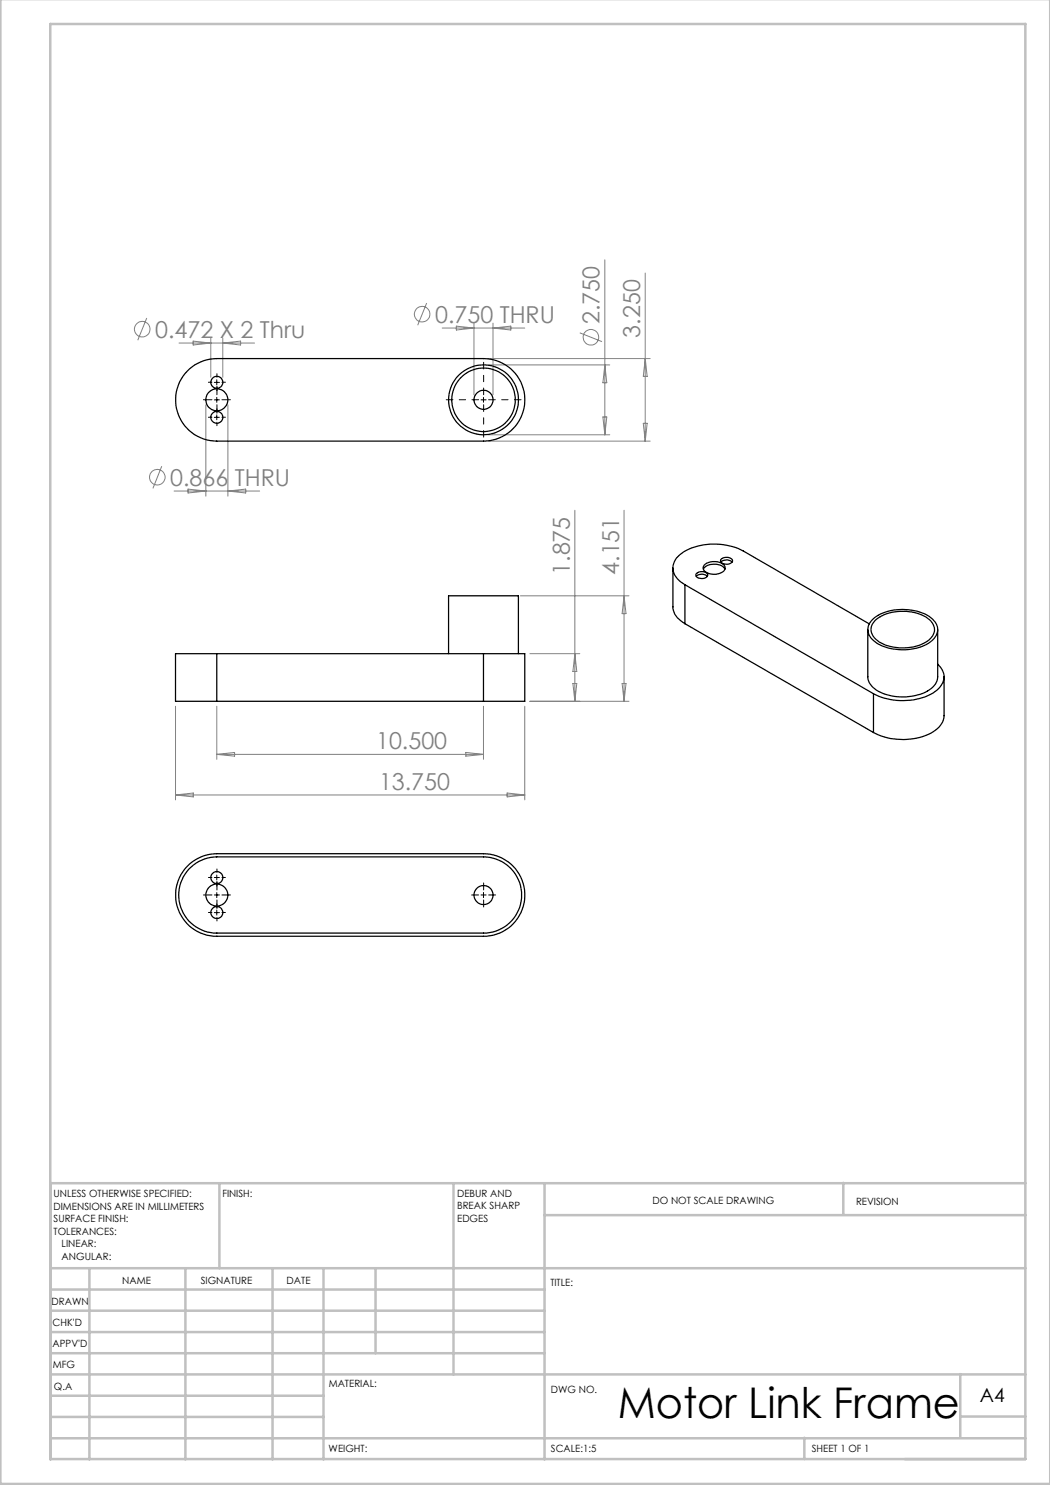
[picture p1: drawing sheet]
<svg xmlns="http://www.w3.org/2000/svg" width="210mm" height="297mm" viewBox="0 0 210 297" stroke-linecap="round" stroke-linejoin="round" font-family="sans-serif">
<g fill="none" stroke="#808080" stroke-width=".2">
<path d="M121 52v35M129 54.6v33.6M29.4 63.6l-1.8 4.4M35.8 68.6h15.1M38.6 68.2l3.6 .4-3.6 .4zM42.2 67.6v7.9M44.6 67.6v7.9M44.6 68.6l3.5-.4v.8zM85.3 60.6l-1.8 4.4M88.4 65.6h16.6M91.3 65.2l3.5 .4-3.5 .4zM94.8 64.6v14.3"/>
<path d="M97.7 73h24.3M97.7 71.7h32.3M98.6 64.6v14.3M98.6 65.6l3.6-.4v.8zM116 66.6l4.4 1.7M121 73l.4 3.5h-.8zM129 71.7l.4 3.6h-.7zM32.3 93.2l-1.7 4.5M34.8 98.2h17.1M37.6 97.8l3.6 .4-3.6 .4zM41.2 81v18.2M45.6 81v18.2"/>
<path d="M45.6 98.2l3.5-.4v.8zM97.7 87h24.3M97.7 88.2h32.3M120.6 83.4h.8l-.4 3.6zM128.7 84.7h.7l-.4 3.5zM104.1 119.2h21.7M115 102.1v38.2M124.8 102.1v38.2M124.8 119.2l.4 3.5h-.8zM106 130.7h10M114.6 136.7h.8l-.4 3.6zM115 130.7l.4 3.6h-.8z"/>
<path d="M124.4 136.7h.8l-.4 3.6zM35.1 141.2v18.8M35.1 159h69.9M35.1 159l3.6-.4v.8zM43.4 141.2v10.7M43.4 150.9h53.3M43.4 150.9l3.5-.4v.7zM93.2 150.5l3.5 .4-3.5 .3zM96.7 141.2v10.7M101.4 158.6l3.6 .4-3.6 .4zM105 141.2v18.8M106 140.3h19.8"/>
<circle cx="28.5" cy="65.8" r="1.56"/>
<circle cx="84.4" cy="62.8" r="1.56"/>
<circle cx="118.2" cy="67.5" r="1.56"/>
<circle cx="31.5" cy="95.4" r="1.55"/>
</g>
<g fill="none" stroke="#000" stroke-width=".2" stroke-dasharray="15.2 1.3 1.3 1.3">
<path d="M42.4 79.9h-1.7M42.4 76.4h-.7M43.4 78.9v-1.7M43.4 75.4v-.7M43.4 77.4v.7M44.4 79.9h1.7M44.4 76.4h.7M42.4 83.4h-.7M43.4 80.9v1.7M43.4 82.4v-.7M43.4 84.4v.7M44.4 83.4h.7"/>
<path d="M42.4 179h-1.7M42.4 175.5h-.7M43.4 178v-1.7M43.4 180v1.7M43.4 174.5v-.7M43.4 176.5v.7M44.4 179h1.7M44.4 175.5h.7M95.7 179h-1.4M96.7 178v-1.4M96.7 180v1.4M97.7 179h1.4"/>
<path d="M42.4 182.5h-.7M43.4 181.5v-.7M43.4 183.5v.7M44.4 182.5h.7"/>
</g>
<path d="M95.7 79.9h-6.5M96.7 78.9v-6.4M97.7 79.9h6.5M96.7 80.9v6.5" fill="none" stroke="#000" stroke-width=".2" stroke-dasharray="15.2 1.3 1.3 1.3" stroke-dashoffset="13.9"/>
<g fill="none" stroke="#000" stroke-width=".2">
<path d="M42.9 80h1M42.9 76.5h1M43.4 75.9v1.1M43.4 79.5v1M96.2 80h1M96.7 79.5v1M42.9 83.5h1M43.4 83v1M42.9 179h1M42.9 175.5h1M43.4 175v1M43.4 178.5v1"/>
<path d="M96.2 179h1M96.7 178.5v1M42.9 182.5h1M43.4 182v1"/>
</g>
<g fill="none" stroke="#c0c0c0" stroke-width=".5">
<path d="M.1 -.1v296.9h209.9v-296.9M10.1 4.8h195v287h-195zM43.9 236.6v17M90.7 236.6v38.3M108.9 236.6v55.3M168.7 236.6v6.3M205.1 236.6h-195v55.3M10.1 253.6h195M10.1 257.9h98.8M17.9 253.6v38.3M37.1 253.6v38.3M54.5 253.6v38.3"/>
<path d="M64.7 253.6v38.3M75.1 253.6v17M108.9 243h96.2M10.1 270.6h98.8M10.1 266.4h98.8M10.1 262.1h98.8M10.1 279.1h54.6M10.1 274.9h195M192.1 274.8v12.7M10.1 287.7h195M10.1 283.4h54.6M160.9 287.5v4.3"/>
<path d="M192.1 283.3h13"/>
</g>
<g fill="none" stroke="#000" stroke-width=".25">
<path d="M37.4 74.3a8.3 8.3 0 0 1 6-2.6h53.3a8.3 8.3 0 0 1 8.3 8.3 8.3 8.3 0 0 1-8.3 8.2h-53.3a8.2 8.2 0 0 1-7.6-5 8.2 8.2 0 0 1 1.6-8.9zM134.6 113.6v7.8a4.1 4.1 0 0 0 2.4 3.3M137 116.9a3.6 3.6 0 0 1-2.3-4.2 5.7 5.7 0 0 1 4.2-3.3 13 13 0 0 1 9.8 .8l25.1 14.6M137 116.9l37.7 21.8M137 116.9v7.8M139.2 115.3a1.57 1.57 0 0 1 2.3 0M139.3 114.6a1.5 1.5 0 0 1 2.3 .4 1.36 1.36 0 0 1-2.4 0zM140.7 113.8a2.8 2.8 0 0 1 3.8-.6l.5 .6M140.9 113a2.96 2.96 0 0 1 4.1 .3 1.28 1.28 0 0 1-1.3 1.5 2.6 2.6 0 0 1-3-1v-.4zM144.2 111.9a1.55 1.55 0 0 1 2.3 .2 1.36 1.36 0 0 1-2.4 .1zM144.2 112.4a1.57 1.57 0 0 1 2.2 0M43.4 130.7h-8.3v9.6h8.3"/>
<path d="M43.4 130.7v9.6M43.4 130.7h53.3M89.7 130.7v-11.5h14v11.5M96.7 130.7h8.3v9.6h-8.3M96.7 130.7v9.6M137 124.7l37.7 21.8M173.6 125.9v9.5a4.1 4.1 0 0 0 3 3.3 10.8 10.8 0 0 0 9.7-1 3.1 3.1 0 0 0 1.2-2.3v-9.5M174.5 123.9a10.1 10.1 0 0 1 9.9-1.3 4 4 0 0 1 3.1 3.5 4.7 4.7 0 0 1-3.7 3.4 10.9 10.9 0 0 1-8.7-1.1 2.77 2.77 0 0 1-.6-4.5zM174.7 138.7v7.8M175 124.1a9.3 9.3 0 0 1 10.9-.1 2.52 2.52 0 0 1-.5 4.3 9.6 9.6 0 0 1-9.9-.2 2.49 2.49 0 0 1-.5-4zM187.5 132.8a3.2 3.2 0 0 1-.5 5.5 12.8 12.8 0 0 1-12.3 .4M188.8 135.4v7.8a4.5 4.5 0 0 1-3.2 3.7 13.2 13.2 0 0 1-10.9-.4"/>
<path d="M43.4 140.3h53.3M37.4 173.3a8.3 8.3 0 0 1 6-2.6h53.3a8.3 8.3 0 0 1 8.3 8.3 8.3 8.3 0 0 1-8.3 8.3h-53.3a8.2 8.2 0 0 1-7.6-5.1 8.2 8.2 0 0 1 1.6-8.9zM37.7 173.8a8 8 0 0 1 5.7-2.4h53.3a7.6 7.6 0 0 1 7.6 7.6 7.6 7.6 0 0 1-7.6 7.6h-53.3a7.6 7.6 0 0 1-7-4.5 7.6 7.6 0 0 1 1.3-8.3z"/>
<circle cx="43.4" cy="76.5" r="1.2"/>
<circle cx="43.4" cy="80" r="2.2"/>
<circle cx="96.7" cy="80" r="6.4"/>
<circle cx="96.7" cy="80" r="7"/>
<circle cx="96.7" cy="80" r="1.91"/>
<circle cx="43.3" cy="83.5" r="1.19"/>
<circle cx="43.4" cy="175.5" r="1.2"/>
<circle cx="43.4" cy="179" r="2.2"/>
<circle cx="96.7" cy="179" r="1.9"/>
<circle cx="43.4" cy="182.5" r="1.2"/>
</g>
<text font-size="8.5" x="123.6" y="283.5">Motor Link Frame</text>
<g font-size="4.7" fill="#808080">
<text x="87" y="64.5">0.750 THRU</text>
<text x="119.9" y="64.9" transform="rotate(-90 119.9 64.9)">2.750</text>
<text x="31" y="67.5">0.472 X 2 Thru</text>
<text x="128.1" y="67.5" transform="rotate(-90 128.1 67.5)">3.250</text>
<text x="34" y="97.1">0.866 THRU</text>
<text x="114" y="115" transform="rotate(-90 114 115)">1.875</text>
<text x="123.8" y="115" transform="rotate(-90 123.8 115)">4.151</text>
<text x="75.2" y="149.8">10.500</text>
<text x="75.8" y="158">13.750</text>
</g>
<text font-size="3.9" x="196" y="280.4">A4</text>
<g font-size="2">
<text x="10.7" y="239.5">UNLESS OTHERWISE SPECIFIED:</text>
<text x="44.5" y="239.5">FINISH:</text>
<text x="91.4" y="239.4">DEBUR AND</text>
<text x="10.7" y="242">DIMENSIONS ARE IN MILLIMETERS</text>
<text x="10.7" y="244.5">SURFACE FINISH:</text>
<text x="91.4" y="241.9">BREAK SHARP</text>
<text x="91.4" y="244.4">EDGES</text>
<text x="130.5" y="240.8">DO NOT SCALE DRAWING</text>
<text x="171.2" y="241">REVISION</text>
<text x="10.7" y="247">TOLERANCES:</text>
<text x="12.3" y="249.5">LINEAR:</text>
<text x="12.3" y="252">ANGULAR:</text>
<text x="24.4" y="256.9">NAME</text>
<text x="40.1" y="256.8">SIGNATURE</text>
<text x="57.3" y="256.8">DATE</text>
<text x="110.1" y="257.1">TITLE:</text>
<text x="10.3" y="260.9">DRAWN</text>
<text x="10.5" y="269.3">APPV'D</text>
<text x="10.5" y="265.2">CHK'D</text>
<text x="10.6" y="273.6">MFG</text>
<text x="10.8" y="278">Q.A</text>
<text x="65.8" y="277.4">MATERIAL:</text>
<text x="110.2" y="278.5">DWG NO.</text>
<text x="65.7" y="290.4">WEIGHT:</text>
<text x="110.2" y="290.5">SCALE:1:5</text>
<text x="162.4" y="290.4">SHEET 1 OF 1</text>
</g>
</svg>
